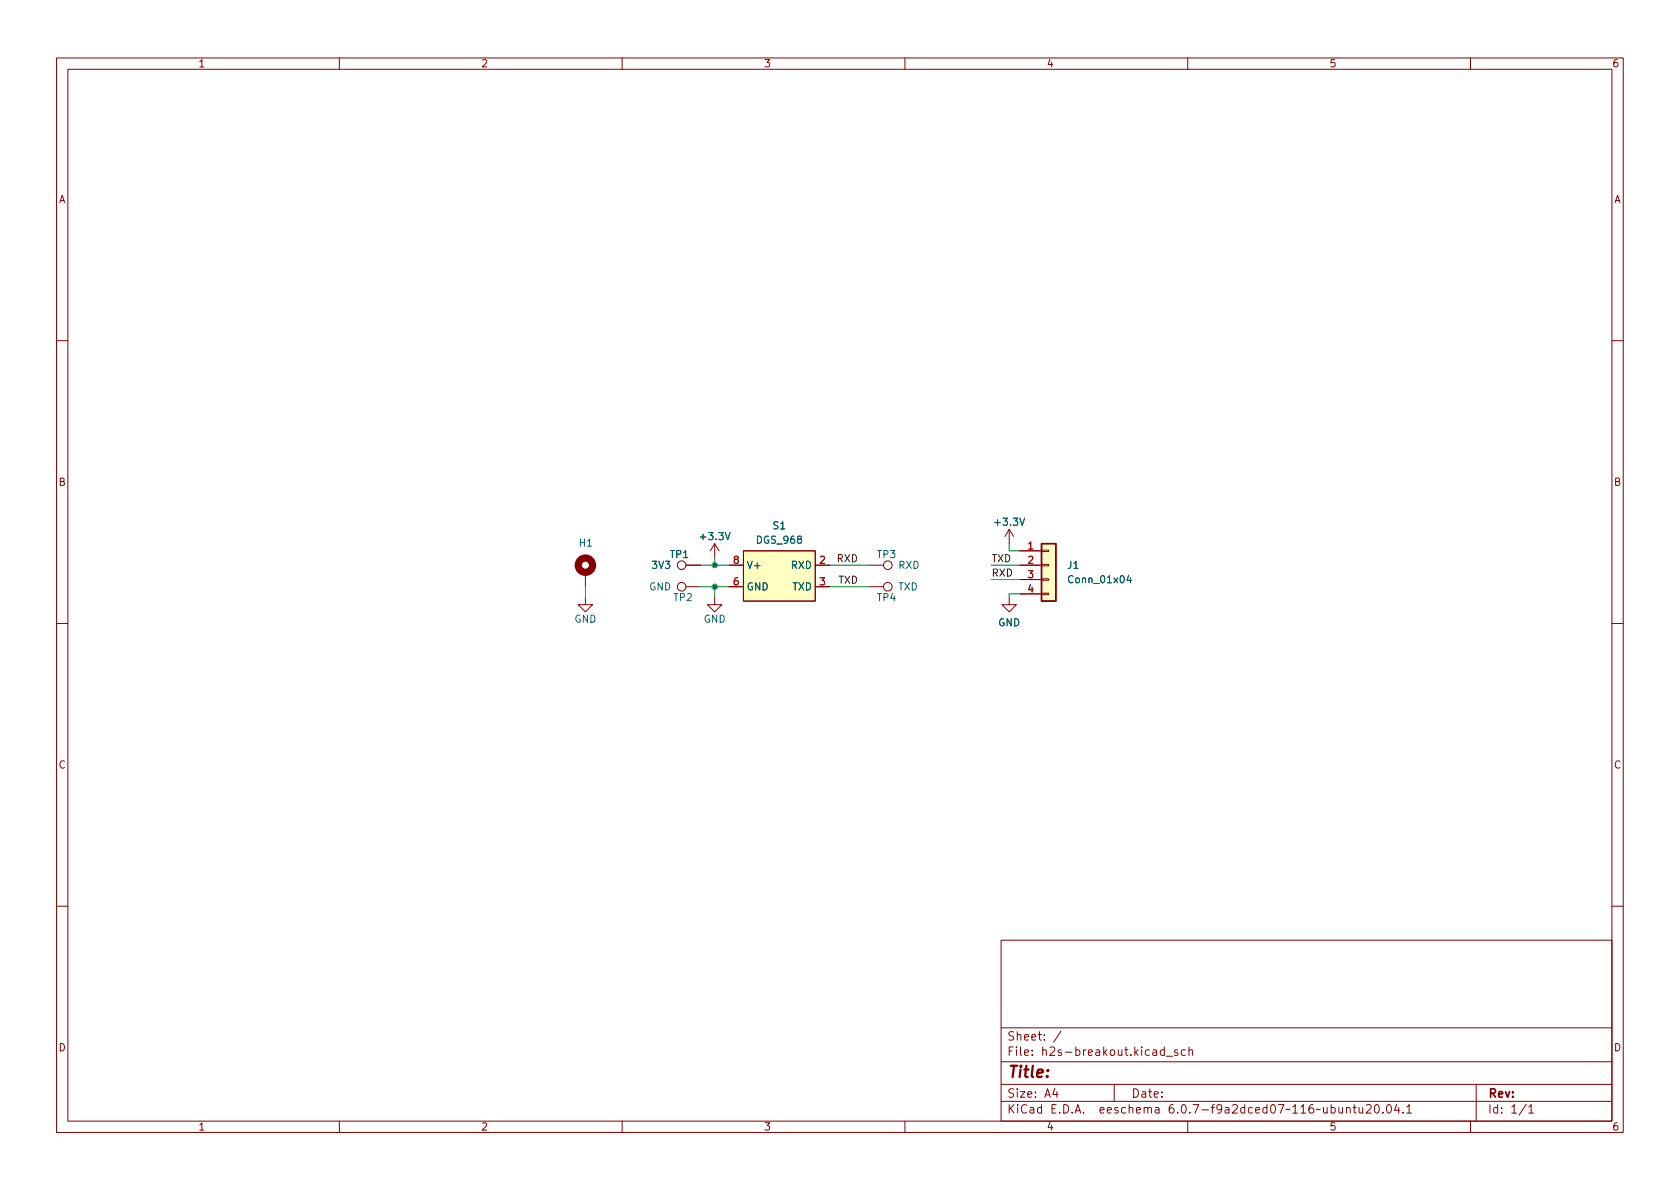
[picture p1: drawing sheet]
(kicad_sch (version 20211123) (generator eeschema)

 (paper "A4")

 (lib_symbols
  (symbol "Connector:TestPoint" (pin_numbers hide) (pin_names (offset 0.762) hide) (in_bom yes) (on_board yes)
   (property "Reference" "TP" (id 0) (at 0 6.858 0) (effects (font (size 1.27 1.27))))
   (property "Value" "TestPoint" (id 1) (at 0 5.08 0) (effects (font (size 1.27 1.27))))
   (property "Footprint" "" (id 2) (at 5.08 0 0) (effects (font (size 1.27 1.27)) hide))
   (property "Datasheet" "~" (id 3) (at 5.08 0 0) (effects (font (size 1.27 1.27)) hide))
   (symbol "TestPoint_0_1"
    (circle (center 0 3.302) (radius 0.762) (stroke (width 0) (type default) (color 0 0 0 0)) (fill (type none))))
   (symbol "TestPoint_1_1"
    (pin passive line (at 0 0 90) (length 2.54) (name "1" (effects (font (size 1.27 1.27)))) (number "1" (effects (font (size 1.27 1.27)))))))
  (symbol "Connector_Generic:Conn_01x04" (pin_names (offset 1.016) hide) (in_bom yes) (on_board yes)
   (property "Reference" "J" (id 0) (at 0 5.08 0) (effects (font (size 1.27 1.27))))
   (property "Value" "Conn_01x04" (id 1) (at 0 -7.62 0) (effects (font (size 1.27 1.27))))
   (property "Footprint" "" (id 2) (at 0 0 0) (effects (font (size 1.27 1.27)) hide))
   (property "Datasheet" "~" (id 3) (at 0 0 0) (effects (font (size 1.27 1.27)) hide))
   (symbol "Conn_01x04_1_1"
    (rectangle (start -1.27 -4.953) (end 0 -5.207) (stroke (width 0.1524) (type default) (color 0 0 0 0)) (fill (type none)))
    (rectangle (start -1.27 -2.413) (end 0 -2.667) (stroke (width 0.1524) (type default) (color 0 0 0 0)) (fill (type none)))
    (rectangle (start -1.27 0.127) (end 0 -0.127) (stroke (width 0.1524) (type default) (color 0 0 0 0)) (fill (type none)))
    (rectangle (start -1.27 2.667) (end 0 2.413) (stroke (width 0.1524) (type default) (color 0 0 0 0)) (fill (type none)))
    (rectangle (start -1.27 3.81) (end 1.27 -6.35) (stroke (width 0.254) (type default) (color 0 0 0 0)) (fill (type background)))
    (pin passive line (at -5.08 2.54 0) (length 3.81) (name "Pin_1" (effects (font (size 1.27 1.27)))) (number "1" (effects (font (size 1.27 1.27)))))
    (pin passive line (at -5.08 0 0) (length 3.81) (name "Pin_2" (effects (font (size 1.27 1.27)))) (number "2" (effects (font (size 1.27 1.27)))))
    (pin passive line (at -5.08 -2.54 0) (length 3.81) (name "Pin_3" (effects (font (size 1.27 1.27)))) (number "3" (effects (font (size 1.27 1.27)))))
    (pin passive line (at -5.08 -5.08 0) (length 3.81) (name "Pin_4" (effects (font (size 1.27 1.27)))) (number "4" (effects (font (size 1.27 1.27)))))))
  (symbol "Mechanical:MountingHole_Pad" (pin_numbers hide) (pin_names (offset 1.016) hide) (in_bom yes) (on_board yes)
   (property "Reference" "H" (id 0) (at 0 6.35 0) (effects (font (size 1.27 1.27))))
   (property "Value" "MountingHole_Pad" (id 1) (at 0 4.445 0) (effects (font (size 1.27 1.27))))
   (property "Footprint" "" (id 2) (at 0 0 0) (effects (font (size 1.27 1.27)) hide))
   (property "Datasheet" "~" (id 3) (at 0 0 0) (effects (font (size 1.27 1.27)) hide))
   (symbol "MountingHole_Pad_0_1"
    (circle (center 0 1.27) (radius 1.27) (stroke (width 1.27) (type default) (color 0 0 0 0)) (fill (type none))))
   (symbol "MountingHole_Pad_1_1"
    (pin input line (at 0 -2.54 90) (length 2.54) (name "1" (effects (font (size 1.27 1.27)))) (number "1" (effects (font (size 1.27 1.27)))))))
  (symbol "power:+3.3V" (power) (pin_names (offset 0)) (in_bom yes) (on_board yes)
   (property "Reference" "#PWR" (id 0) (at 0 -3.81 0) (effects (font (size 1.27 1.27)) hide))
   (property "Value" "+3.3V" (id 1) (at 0 3.556 0) (effects (font (size 1.27 1.27))))
   (property "Footprint" "" (id 2) (at 0 0 0) (effects (font (size 1.27 1.27)) hide))
   (property "Datasheet" "" (id 3) (at 0 0 0) (effects (font (size 1.27 1.27)) hide))
   (symbol "+3.3V_0_1"
    (polyline (pts (xy -0.762 1.27) (xy 0 2.54)) (stroke (width 0) (type default) (color 0 0 0 0)) (fill (type none)))
    (polyline (pts (xy 0 0) (xy 0 2.54)) (stroke (width 0) (type default) (color 0 0 0 0)) (fill (type none)))
    (polyline (pts (xy 0 2.54) (xy 0.762 1.27)) (stroke (width 0) (type default) (color 0 0 0 0)) (fill (type none))))
   (symbol "+3.3V_1_1"
    (pin power_in line (at 0 0 90) (length 0) hide (name "+3.3V" (effects (font (size 1.27 1.27)))) (number "1" (effects (font (size 1.27 1.27)))))))
  (symbol "power:GND" (power) (pin_names (offset 0)) (in_bom yes) (on_board yes)
   (property "Reference" "#PWR" (id 0) (at 0 -6.35 0) (effects (font (size 1.27 1.27)) hide))
   (property "Value" "GND" (id 1) (at 0 -3.81 0) (effects (font (size 1.27 1.27))))
   (property "Footprint" "" (id 2) (at 0 0 0) (effects (font (size 1.27 1.27)) hide))
   (property "Datasheet" "" (id 3) (at 0 0 0) (effects (font (size 1.27 1.27)) hide))
   (symbol "GND_0_1"
    (polyline (pts (xy 0 0) (xy 0 -1.27) (xy 1.27 -1.27) (xy 0 -2.54) (xy -1.27 -1.27) (xy 0 -1.27)) (stroke (width 0) (type default) (color 0 0 0 0)) (fill (type none))))
   (symbol "GND_1_1"
    (pin power_in line (at 0 0 270) (length 0) hide (name "GND" (effects (font (size 1.27 1.27)))) (number "1" (effects (font (size 1.27 1.27)))))))
  (symbol "recap:DGS_968" (in_bom yes) (on_board yes)
   (property "Reference" "S" (id 0) (at -5.08 6.35 0) (effects (font (size 1.27 1.27))))
   (property "Value" "DGS_968" (id 1) (at 2.54 6.35 0) (effects (font (size 1.27 1.27))))
   (property "Footprint" "recap:DGS_968" (id 2) (at 0 -6.35 0) (effects (font (size 1.27 1.27)) hide))
   (property "Datasheet" "https://www.spec-sensors.com/wp-content/uploads/2017/01/DGS-H2S-968-036.pdf" (id 3) (at 0 -10.16 0) (effects (font (size 1.27 1.27)) hide))
   (symbol "DGS_968_0_1"
    (rectangle (start -6.35 5.08) (end 6.35 -3.81) (stroke (width 0) (type default) (color 0 0 0 0)) (fill (type background)))
    (rectangle (start 8.89 0) (end 8.89 0) (stroke (width 0) (type default) (color 0 0 0 0)) (fill (type none))))
   (symbol "DGS_968_1_1"
    (pin input line (at 8.89 2.54 180) (length 2.54) (name "RXD" (effects (font (size 1.27 1.27)))) (number "2" (effects (font (size 1.27 1.27)))))
    (pin output line (at 8.89 -1.27 180) (length 2.54) (name "TXD" (effects (font (size 1.27 1.27)))) (number "3" (effects (font (size 1.27 1.27)))))
    (pin power_in line (at -8.89 -1.27 0) (length 2.54) (name "GND" (effects (font (size 1.27 1.27)))) (number "6" (effects (font (size 1.27 1.27)))))
    (pin power_in line (at -8.89 2.54 0) (length 2.54) (name "V+" (effects (font (size 1.27 1.27)))) (number "8" (effects (font (size 1.27 1.27))))))))

 (junction (at 126.365 99.695) (diameter 0) (color 0 0 0 0))
 (junction (at 126.365 103.505) (diameter 0) (color 0 0 0 0))

 (wire (pts (xy 126.365 103.505) (xy 126.365 105.41)) (stroke (width 0) (type default) (color 0 0 0 0)))
 (wire (pts (xy 175.26 99.695) (xy 180.34 99.695)) (stroke (width 0) (type default) (color 0 0 0 0)))
 (wire (pts (xy 126.365 98.425) (xy 126.365 99.695)) (stroke (width 0) (type default) (color 0 0 0 0)))
 (wire (pts (xy 178.435 104.775) (xy 178.435 105.41)) (stroke (width 0) (type default) (color 0 0 0 0)))
 (wire (pts (xy 126.365 99.695) (xy 128.905 99.695)) (stroke (width 0) (type default) (color 0 0 0 0)))
 (wire (pts (xy 103.505 103.505) (xy 103.505 105.41)) (stroke (width 0) (type default) (color 0 0 0 0)))
 (wire (pts (xy 178.435 95.885) (xy 178.435 97.155)) (stroke (width 0) (type default) (color 0 0 0 0)))
 (wire (pts (xy 146.685 99.695) (xy 153.67 99.695)) (stroke (width 0) (type default) (color 0 0 0 0)))
 (wire (pts (xy 180.34 104.775) (xy 178.435 104.775)) (stroke (width 0) (type default) (color 0 0 0 0)))
 (wire (pts (xy 178.435 97.155) (xy 180.34 97.155)) (stroke (width 0) (type default) (color 0 0 0 0)))
 (wire (pts (xy 146.685 103.505) (xy 153.67 103.505)) (stroke (width 0) (type default) (color 0 0 0 0)))
 (wire (pts (xy 126.365 103.505) (xy 128.905 103.505)) (stroke (width 0) (type default) (color 0 0 0 0)))
 (wire (pts (xy 123.825 99.695) (xy 126.365 99.695)) (stroke (width 0) (type default) (color 0 0 0 0)))
 (wire (pts (xy 123.825 103.505) (xy 126.365 103.505)) (stroke (width 0) (type default) (color 0 0 0 0)))
 (wire (pts (xy 175.26 102.235) (xy 180.34 102.235)) (stroke (width 0) (type default) (color 0 0 0 0)))

 (label "TXD" (at 151.765 103.505 180) (effects (font (size 1.27 1.27)) (justify right bottom)))
 (label "RXD" (at 151.765 99.695 180) (effects (font (size 1.27 1.27)) (justify right bottom)))
 (label "RXD" (at 175.26 102.235 0) (effects (font (size 1.27 1.27)) (justify left bottom)))
 (label "TXD" (at 175.26 99.695 0) (effects (font (size 1.27 1.27)) (justify left bottom)))

 (symbol (lib_id "power:GND") (at 126.365 105.41 0) (unit 1) (in_bom yes) (on_board yes)
  (property "Reference" "#PWR0103" (id 0) (at 126.365 111.76 0) (effects (font (size 1.27 1.27)) hide))
  (property "Value" "GND" (id 1) (at 126.365 109.22 0))
  (property "Footprint" "" (id 2) (at 126.365 105.41 0) (effects (font (size 1.27 1.27)) hide))
  (property "Datasheet" "" (id 3) (at 126.365 105.41 0) (effects (font (size 1.27 1.27)) hide)) (pin "1"))

 (symbol (lib_id "Connector_Generic:Conn_01x04") (at 185.42 99.695 0) (unit 1) (in_bom yes) (on_board yes) (fields_autoplaced)
  (property "Reference" "J1" (id 0) (at 188.595 99.6949 0) (effects (font (size 1.27 1.27)) (justify left)))
  (property "Value" "Conn_01x04" (id 1) (at 188.595 102.2349 0) (effects (font (size 1.27 1.27)) (justify left)))
  (property "Footprint" "molex-kk-254-horizontal:Molex_KK-254_1x04_P2.54mm_Horizontal" (id 2) (at 185.42 99.695 0) (effects (font (size 1.27 1.27)) hide))
  (property "Datasheet" "~" (id 3) (at 185.42 99.695 0) (effects (font (size 1.27 1.27)) hide)) (pin "1") (pin "2") (pin "3") (pin "4"))

 (symbol (lib_id "power:GND") (at 178.435 105.41 0) (unit 1) (in_bom yes) (on_board yes) (fields_autoplaced)
  (property "Reference" "#PWR0104" (id 0) (at 178.435 111.76 0) (effects (font (size 1.27 1.27)) hide))
  (property "Value" "GND" (id 1) (at 178.435 109.855 0))
  (property "Footprint" "" (id 2) (at 178.435 105.41 0) (effects (font (size 1.27 1.27)) hide))
  (property "Datasheet" "" (id 3) (at 178.435 105.41 0) (effects (font (size 1.27 1.27)) hide)) (pin "1"))

 (symbol (lib_id "Connector:TestPoint") (at 153.67 103.505 270) (unit 1) (in_bom yes) (on_board yes)
  (property "Reference" "TP4" (id 0) (at 154.94 105.41 90) (effects (font (size 1.27 1.27)) (justify left)))
  (property "Value" "TXD" (id 1) (at 158.75 103.505 90) (effects (font (size 1.27 1.27)) (justify left)))
  (property "Footprint" "TestPoint:TestPoint_Keystone_5019_Minature" (id 2) (at 153.67 108.585 0) (effects (font (size 1.27 1.27)) hide))
  (property "Datasheet" "~" (id 3) (at 153.67 108.585 0) (effects (font (size 1.27 1.27)) hide)) (pin "1"))

 (symbol (lib_id "Connector:TestPoint") (at 153.67 99.695 270) (unit 1) (in_bom yes) (on_board yes)
  (property "Reference" "TP3" (id 0) (at 154.94 97.79 90) (effects (font (size 1.27 1.27)) (justify left)))
  (property "Value" "RXD" (id 1) (at 158.75 99.695 90) (effects (font (size 1.27 1.27)) (justify left)))
  (property "Footprint" "TestPoint:TestPoint_Keystone_5019_Minature" (id 2) (at 153.67 104.775 0) (effects (font (size 1.27 1.27)) hide))
  (property "Datasheet" "~" (id 3) (at 153.67 104.775 0) (effects (font (size 1.27 1.27)) hide)) (pin "1"))

 (symbol (lib_id "Connector:TestPoint") (at 123.825 99.695 90) (unit 1) (in_bom yes) (on_board yes)
  (property "Reference" "TP1" (id 0) (at 121.92 97.79 90) (effects (font (size 1.27 1.27)) (justify left)))
  (property "Value" "3V3" (id 1) (at 118.745 99.695 90) (effects (font (size 1.27 1.27)) (justify left)))
  (property "Footprint" "TestPoint:TestPoint_Keystone_5019_Minature" (id 2) (at 123.825 94.615 0) (effects (font (size 1.27 1.27)) hide))
  (property "Datasheet" "~" (id 3) (at 123.825 94.615 0) (effects (font (size 1.27 1.27)) hide)) (pin "1"))

 (symbol (lib_id "power:GND") (at 103.505 105.41 0) (unit 1) (in_bom yes) (on_board yes)
  (property "Reference" "#PWR0102" (id 0) (at 103.505 111.76 0) (effects (font (size 1.27 1.27)) hide))
  (property "Value" "GND" (id 1) (at 103.505 109.22 0))
  (property "Footprint" "" (id 2) (at 103.505 105.41 0) (effects (font (size 1.27 1.27)) hide))
  (property "Datasheet" "" (id 3) (at 103.505 105.41 0) (effects (font (size 1.27 1.27)) hide)) (pin "1"))

 (symbol (lib_id "power:+3.3V") (at 178.435 95.885 0) (unit 1) (in_bom yes) (on_board yes)
  (property "Reference" "#PWR0105" (id 0) (at 178.435 99.695 0) (effects (font (size 1.27 1.27)) hide))
  (property "Value" "+3.3V" (id 1) (at 178.435 92.075 0))
  (property "Footprint" "" (id 2) (at 178.435 95.885 0) (effects (font (size 1.27 1.27)) hide))
  (property "Datasheet" "" (id 3) (at 178.435 95.885 0) (effects (font (size 1.27 1.27)) hide)) (pin "1"))

 (symbol (lib_id "power:+3.3V") (at 126.365 98.425 0) (unit 1) (in_bom yes) (on_board yes)
  (property "Reference" "#PWR0101" (id 0) (at 126.365 102.235 0) (effects (font (size 1.27 1.27)) hide))
  (property "Value" "+3.3V" (id 1) (at 126.365 94.615 0))
  (property "Footprint" "" (id 2) (at 126.365 98.425 0) (effects (font (size 1.27 1.27)) hide))
  (property "Datasheet" "" (id 3) (at 126.365 98.425 0) (effects (font (size 1.27 1.27)) hide)) (pin "1"))

 (symbol (lib_id "recap:DGS_968") (at 137.795 102.235 0) (unit 1) (in_bom yes) (on_board yes)
  (property "Reference" "S1" (id 0) (at 137.795 92.71 0))
  (property "Value" "DGS_968" (id 1) (at 137.795 95.25 0))
  (property "Footprint" "recap:DGS_968" (id 2) (at 137.795 108.585 0) (effects (font (size 1.27 1.27)) hide))
  (property "Datasheet" "https://www.spec-sensors.com/wp-content/uploads/2017/01/DGS-H2S-968-036.pdf" (id 3) (at 137.795 112.395 0) (effects (font (size 1.27 1.27)) hide)) (pin "2") (pin "3") (pin "6") (pin "8"))

 (symbol (lib_id "Mechanical:MountingHole_Pad") (at 103.505 100.965 0) (unit 1) (in_bom yes) (on_board yes)
  (property "Reference" "H1" (id 0) (at 102.235 95.7579 0) (effects (font (size 1.27 1.27)) (justify left)))
  (property "Value" "MountingHole_Pad" (id 1) (at 107.315 102.1079 0) (effects (font (size 1.27 1.27)) (justify left) hide))
  (property "Footprint" "MountingHole:MountingHole_3.2mm_M3_Pad_Via" (id 2) (at 103.505 100.965 0) (effects (font (size 1.27 1.27)) hide))
  (property "Datasheet" "~" (id 3) (at 103.505 100.965 0) (effects (font (size 1.27 1.27)) hide)) (pin "1"))

 (symbol (lib_id "Connector:TestPoint") (at 123.825 103.505 90) (unit 1) (in_bom yes) (on_board yes)
  (property "Reference" "TP2" (id 0) (at 122.555 105.41 90) (effects (font (size 1.27 1.27)) (justify left)))
  (property "Value" "GND" (id 1) (at 118.745 103.505 90) (effects (font (size 1.27 1.27)) (justify left)))
  (property "Footprint" "TestPoint:TestPoint_Keystone_5019_Minature" (id 2) (at 123.825 98.425 0) (effects (font (size 1.27 1.27)) hide))
  (property "Datasheet" "~" (id 3) (at 123.825 98.425 0) (effects (font (size 1.27 1.27)) hide)) (pin "1"))

 (sheet_instances (path "" (page "1")))

)
